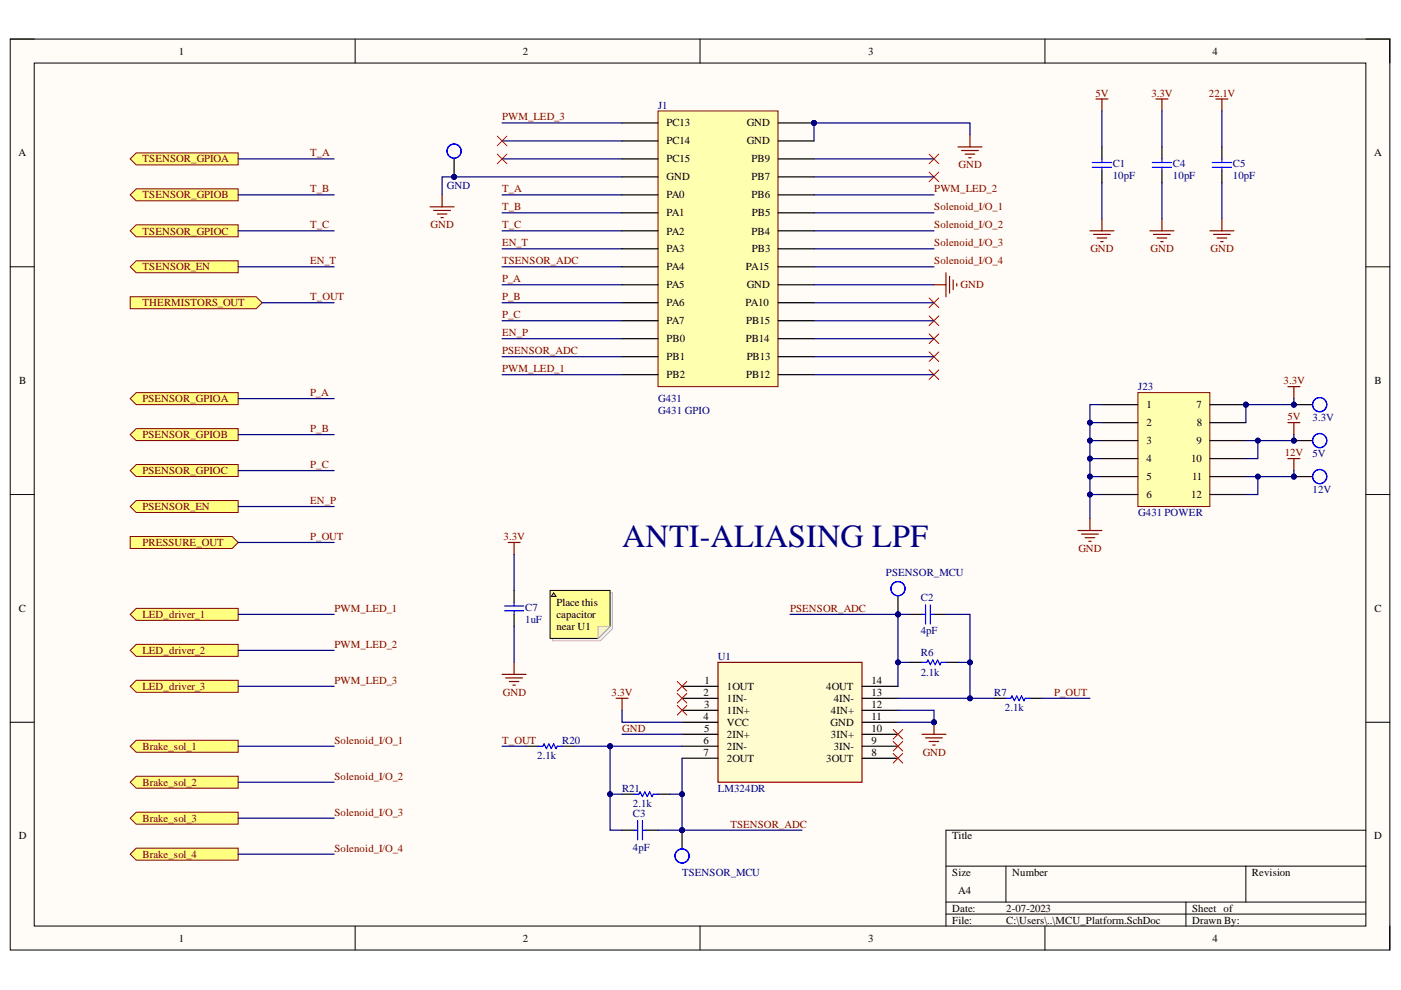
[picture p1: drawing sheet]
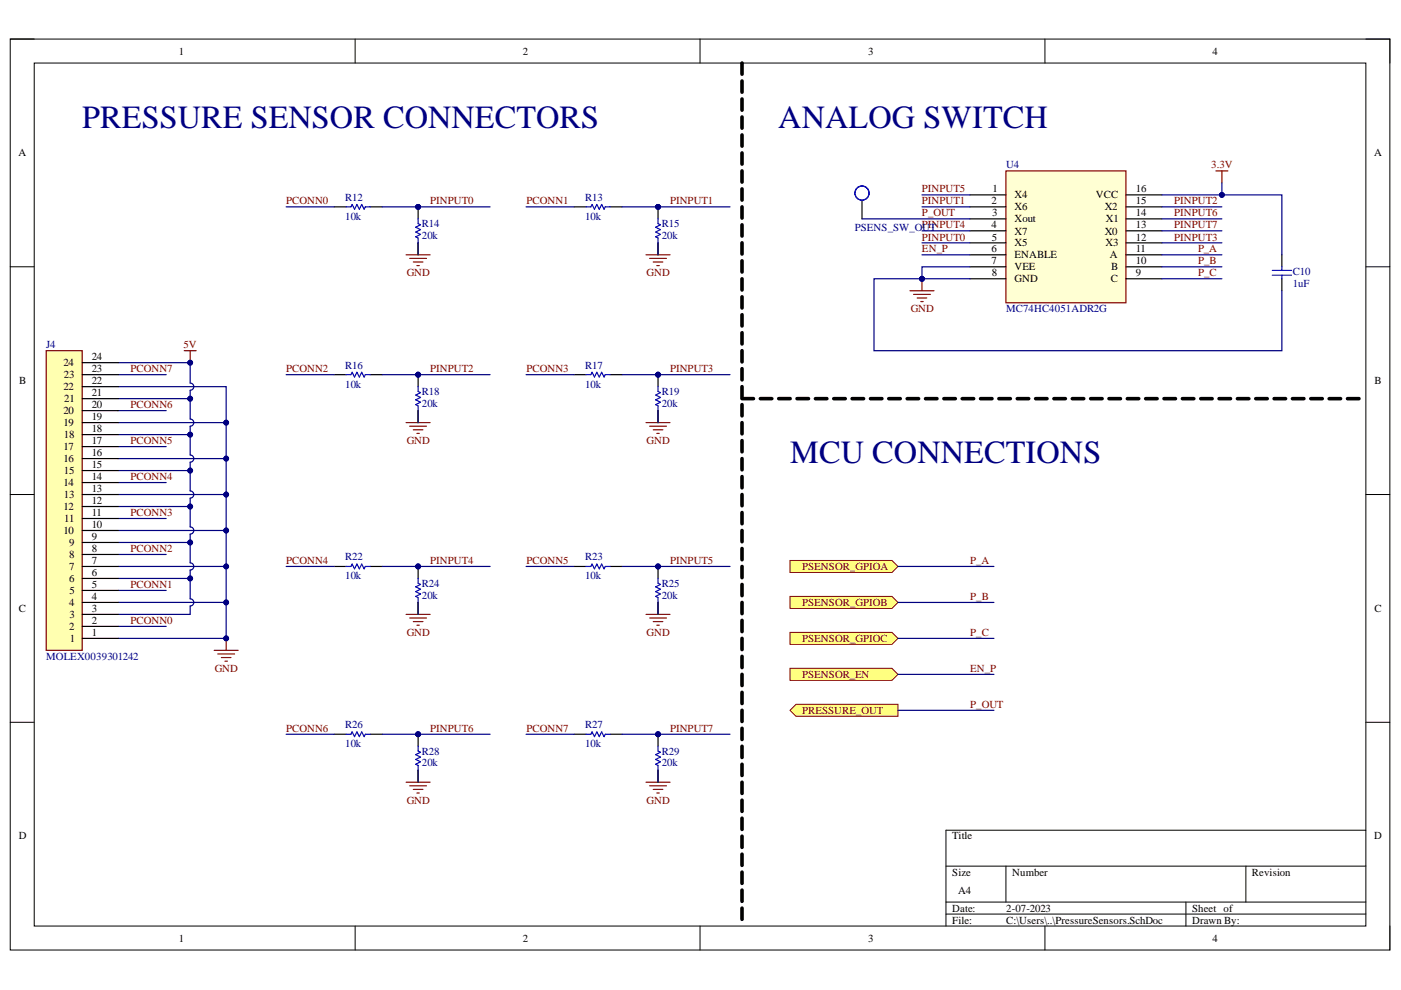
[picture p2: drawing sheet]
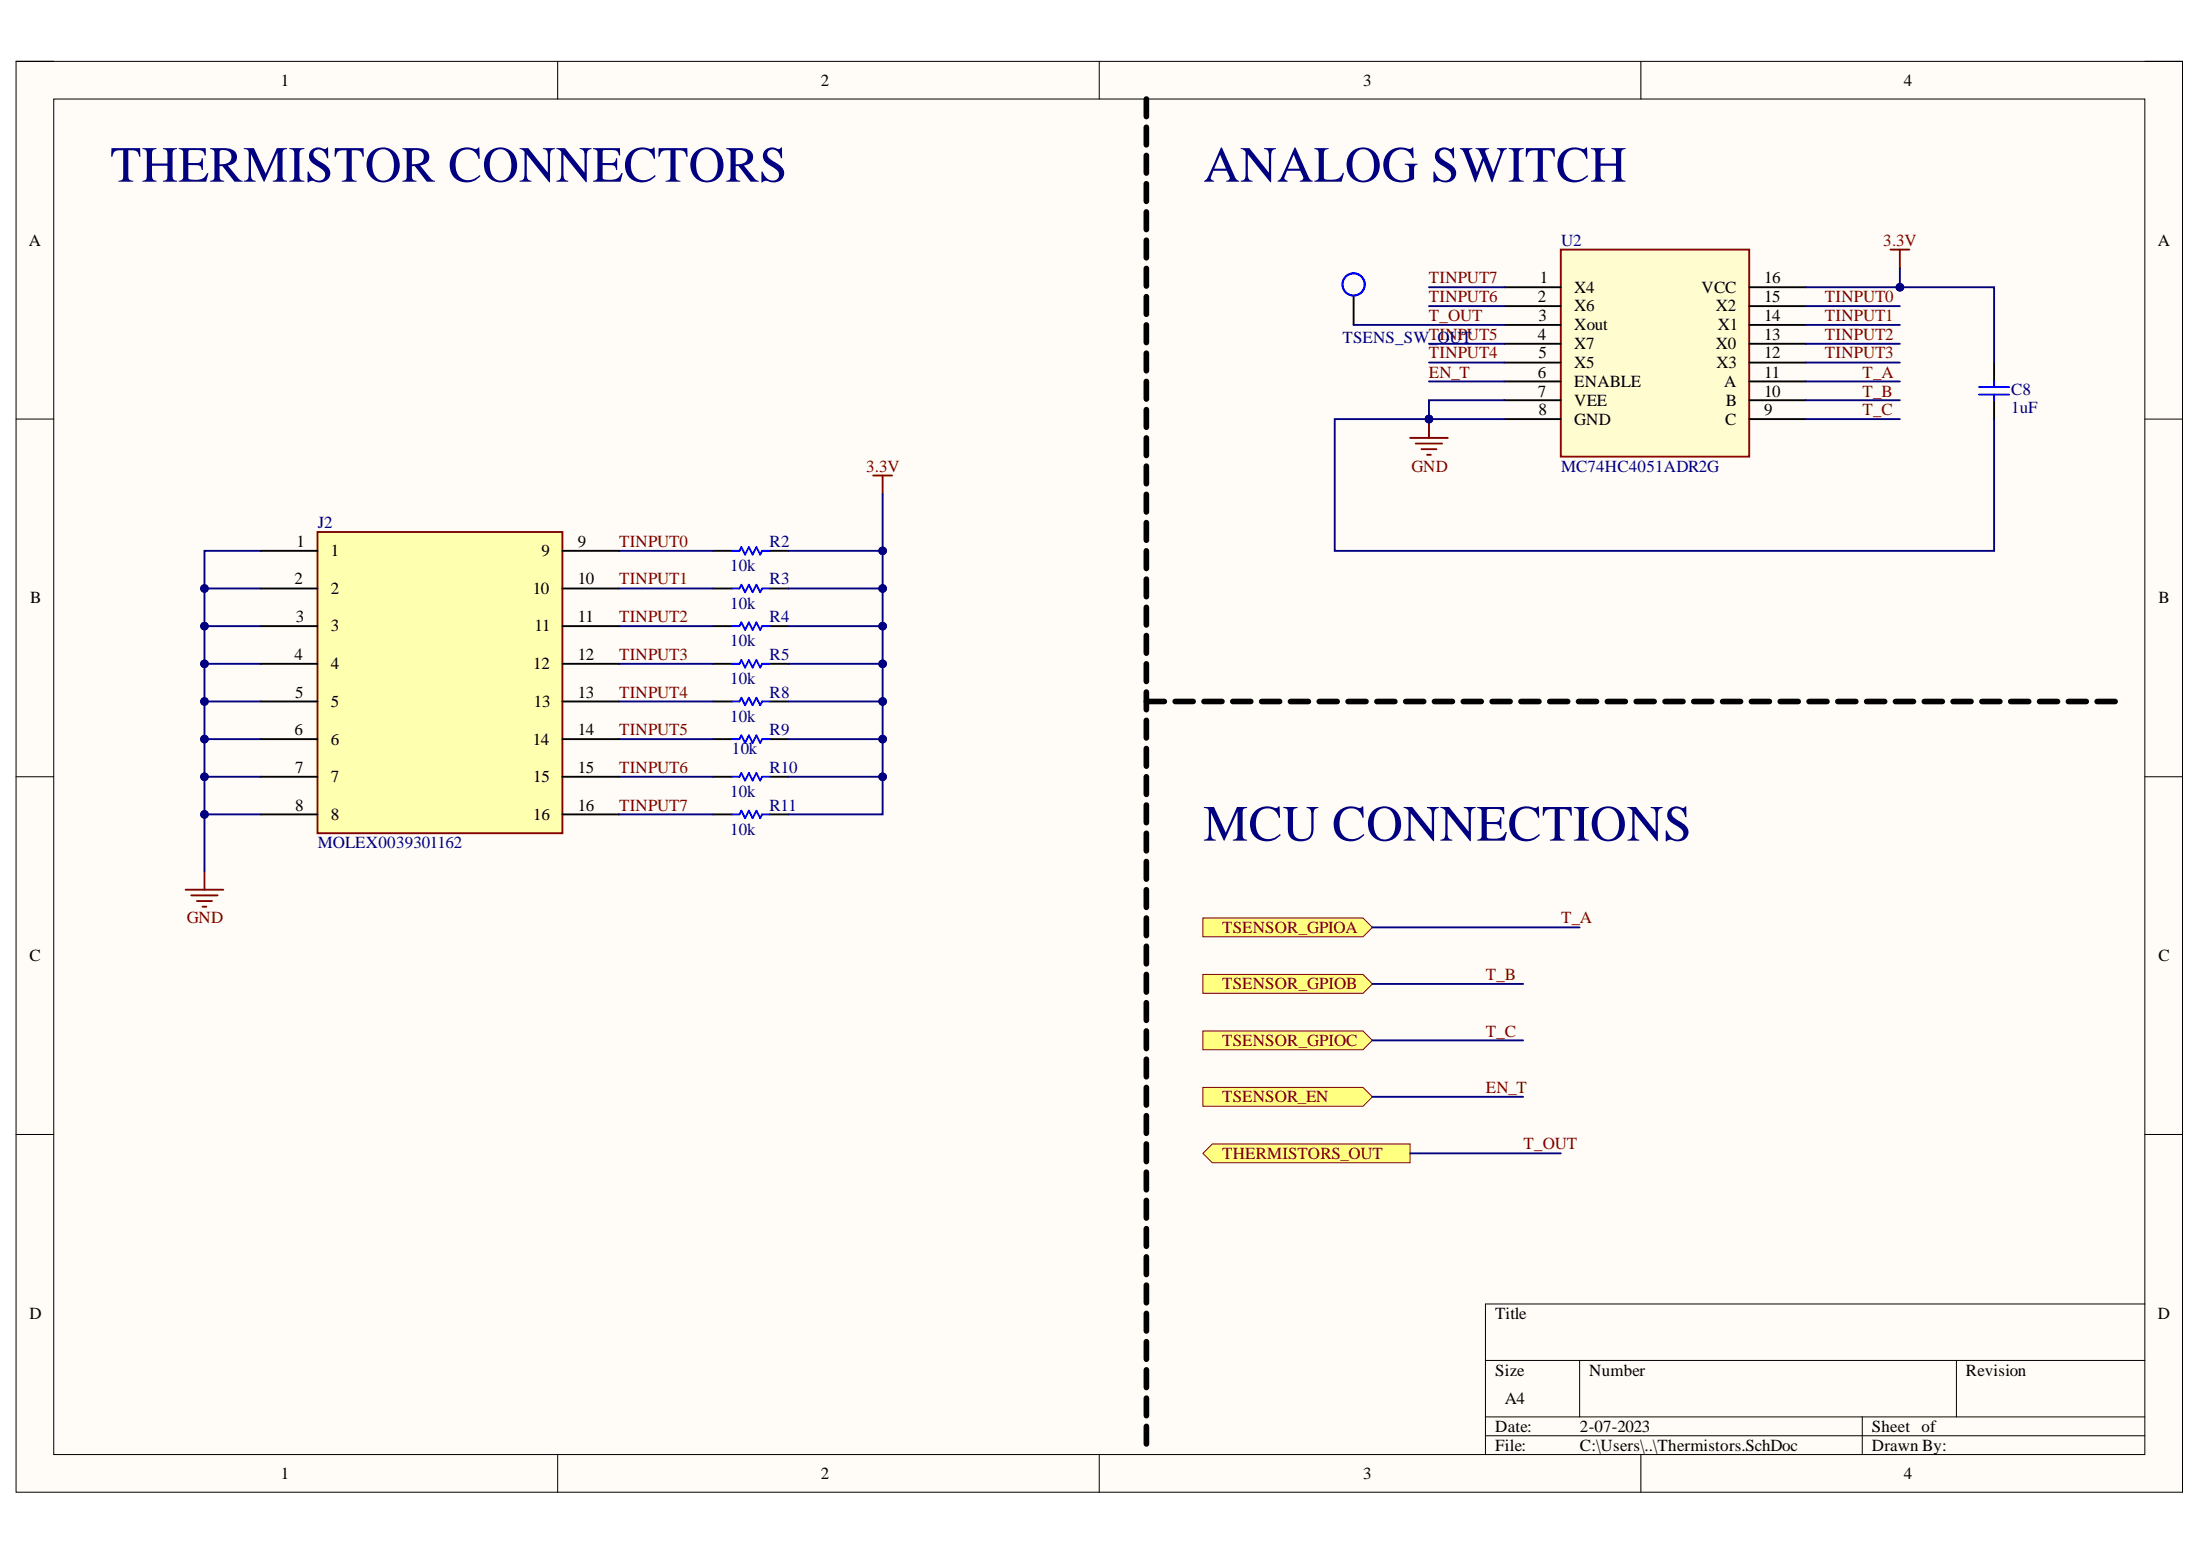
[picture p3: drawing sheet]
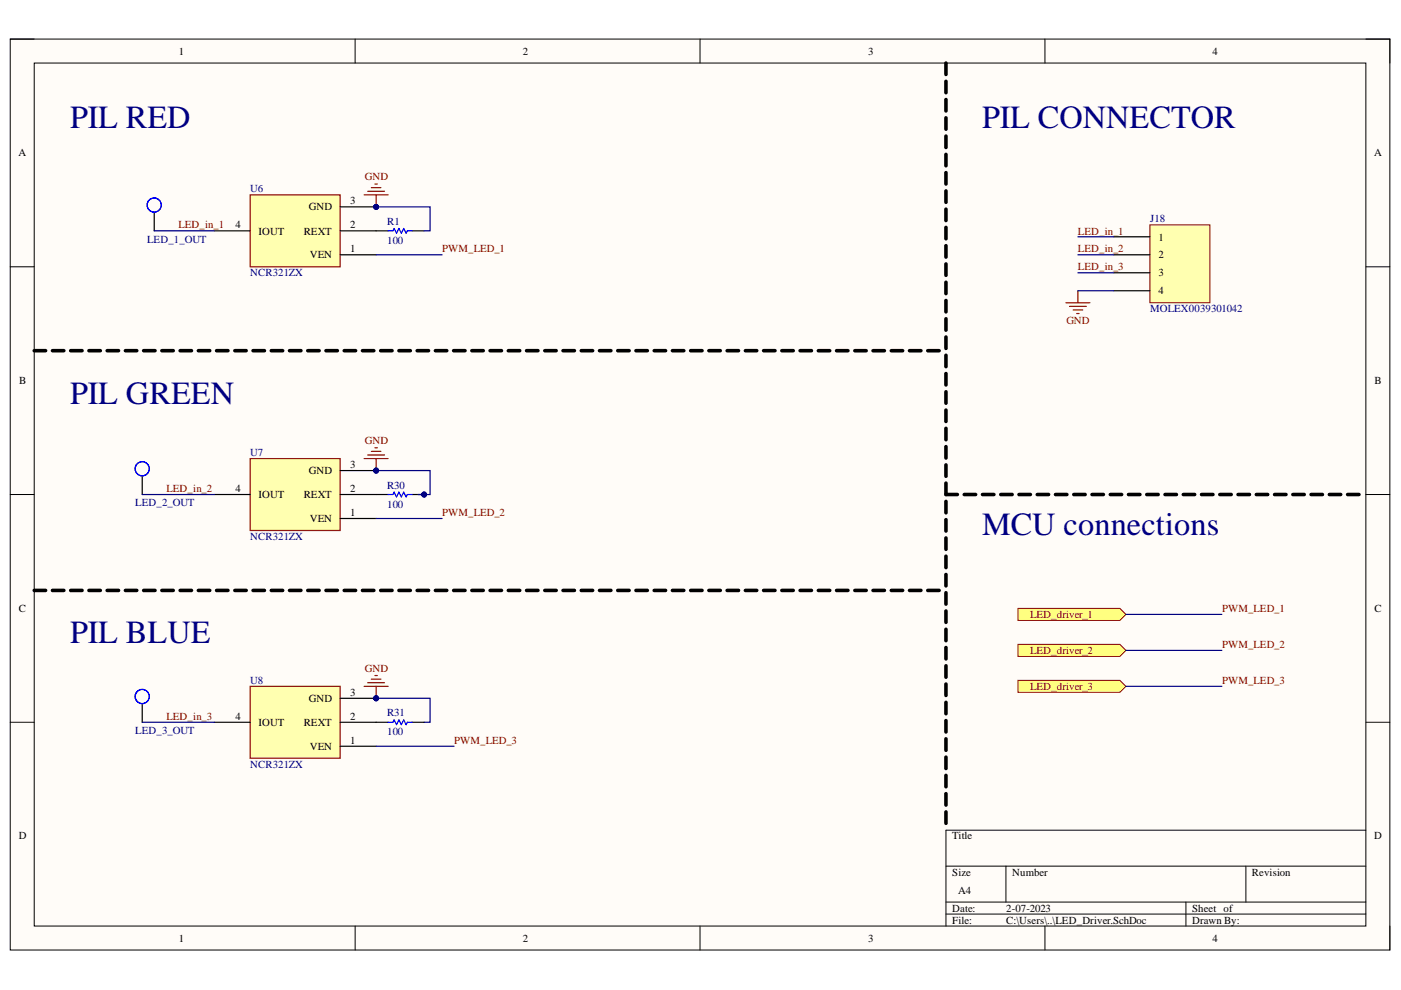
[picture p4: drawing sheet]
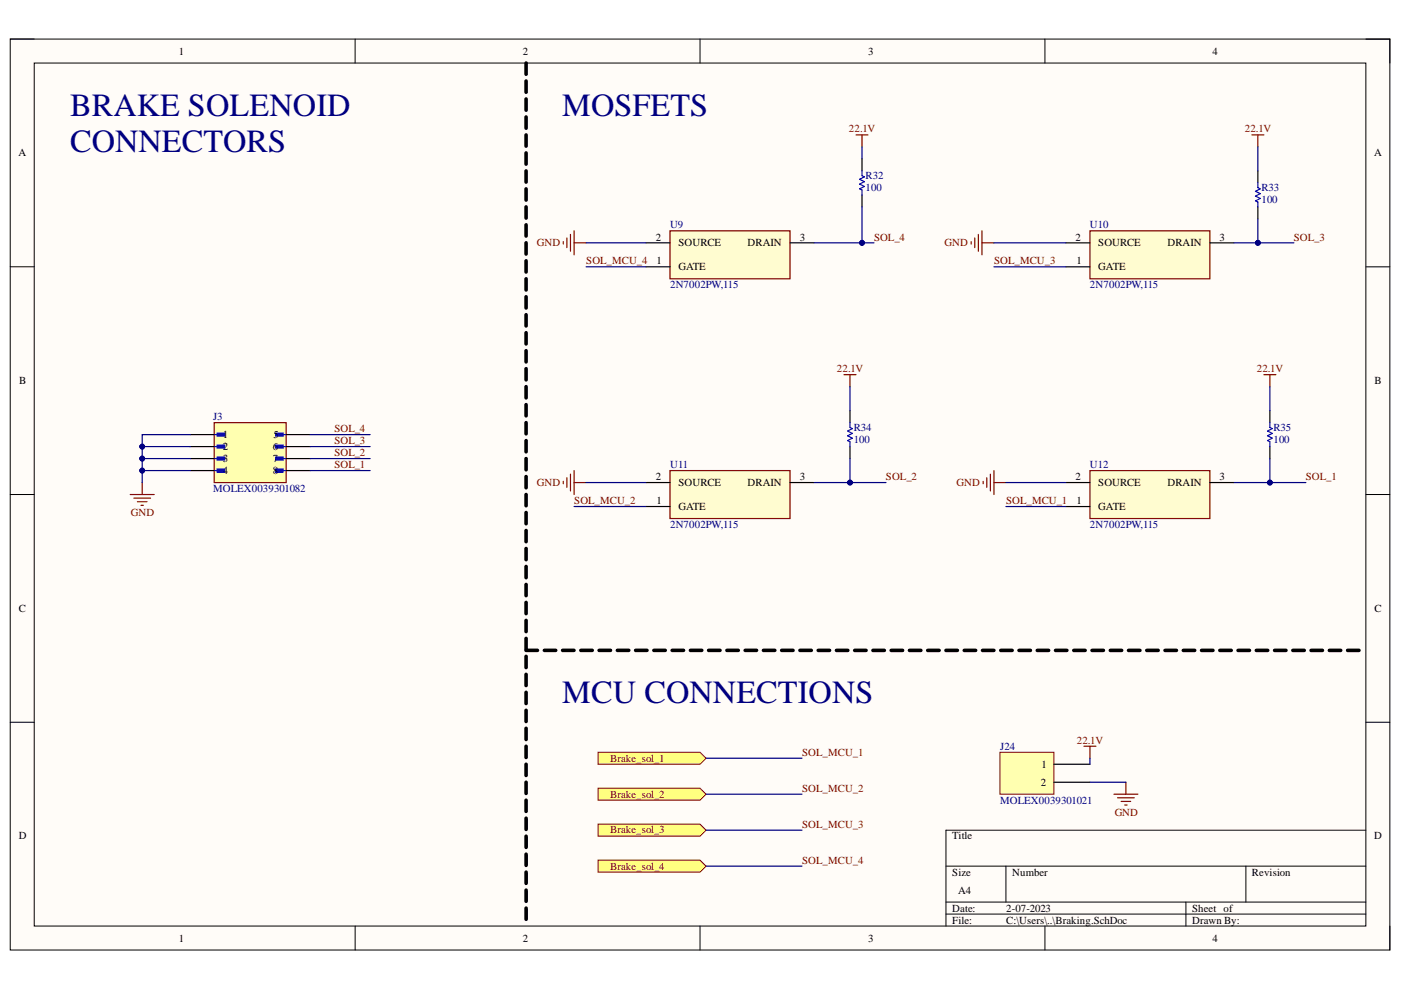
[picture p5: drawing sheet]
# Altium project LV control.PrjPcb
5 sheets, 71 parts. Net scope: flat (ports and power ports of the same name join across sheets).
Board file: LV control.PcbDoc
Sheets:
  MCU_Platform.SchDoc
  PressureSensors.SchDoc
  Thermistors.SchDoc
  LED_Driver.SchDoc
  Braking.SchDoc

## Sheet MCU_Platform.SchDoc
size A4; SheetNumber: 1; SheetTotal: 5

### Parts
3.3V  Test Point  [Test Point - 5002]  (value not drawn)  (no BOM)
5V  Test Point  [Test Point - 5002]  (value not drawn)  (no BOM)
12V  Test Point  [Test Point - 5002]  (value not drawn)  (no BOM)
C1  value 10pF  [0603 - Capacitor]  (hidden comment: Capacitor - Nonpolarized)
C2  value 4pF  [0603 - Capacitor]  (hidden comment: Capacitor - Nonpolarized)
C3  value 4pF  [0603 - Capacitor]  (hidden comment: Capacitor - Nonpolarized)
C4  value 10pF  [0603 - Capacitor]  (hidden comment: Capacitor - Nonpolarized)
C5  value 10pF  [0603 - Capacitor]  (hidden comment: Capacitor - Nonpolarized)
C7  value 1uF  [0603 - Capacitor]  (hidden comment: Capacitor - Nonpolarized)
GND  Test Point  [Test Point - 5002]  (value not drawn)  (no BOM)
J1  G431 GPIO  [G431 Header (GPIO Connector)]
J23  G431 POWER  [G431 HEADER (POWER CONNECTOR)]
PSENSOR_MCU  Test Point  [Test Point - 5002]  (value not drawn)  (no BOM)
R6  value 2.1k  [0805 - Resistor]  (hidden comment: Resistor)
R7  value 2.1k  [0805 - Resistor]  (hidden comment: Resistor)
R20  value 2.1k  [0805 - Resistor]  (hidden comment: Resistor)
R21  value 2.1k  [0805 - Resistor]  (hidden comment: Resistor)
TSENSOR_MCU  Test Point  [Test Point - 5002]  (value not drawn)  (no BOM)
U1  LM324DR  [LM324DR]

### Ports
Brake_sol_1 (out), Brake_sol_2 (out), Brake_sol_3 (out), Brake_sol_4 (out), LED_driver_1 (out), LED_driver_2 (out), LED_driver_3 (out), PRESSURE_OUT (in), PSENSOR_EN (out), PSENSOR_GPIOA (out), PSENSOR_GPIOB (out), PSENSOR_GPIOC (out), THERMISTORS_OUT (in), TSENSOR_EN (out), TSENSOR_GPIOA (out), TSENSOR_GPIOB (out), TSENSOR_GPIOC (out)

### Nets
3.3V: 3.3V.1 C4.2 C7.2 J23.7 J23.8 U1.4(VCC)
5V: 5V.1 C1.2 J23.9 J23.10
12V: 12V.1 J23.11 J23.12
22.1V: C5.2
GND: C1.1 C4.1 C5.1 C7.1 GND.1 J1.4(GND) J1.16(GND) J1.17(GND) J1.25(GND) J23.1 J23.2 J23.3 J23.4 J23.5 J23.6 U1.5(2IN+) U1.11(GND) U1.12(4IN+)
EN_P: J1.13(PB0) ; port PSENSOR_EN
EN_T: J1.8(PA3) ; port TSENSOR_EN
P_A: J1.10(PA5) ; port PSENSOR_GPIOA
P_B: J1.11(PA6) ; port PSENSOR_GPIOB
P_C: J1.12(PA7) ; port PSENSOR_GPIOC
P_OUT: R7.2 ; port PRESSURE_OUT
PSENSOR_ADC: C2.1 J1.14(PB1) PSENSOR_MCU.1 R6.1 U1.14(4OUT)
PWM_LED_1: J1.15(PB2) ; port LED_driver_1
PWM_LED_2: J1.20(PB6) ; port LED_driver_2
PWM_LED_3: J1.1(PC13) ; port LED_driver_3
Solenoid_I/O_1: J1.21(PB5) ; port Brake_sol_1  [project net SOL_MCU_1]
Solenoid_I/O_2: J1.22(PB4) ; port Brake_sol_2  [project net SOL_MCU_2]
Solenoid_I/O_3: J1.23(PB3) ; port Brake_sol_3  [project net SOL_MCU_3]
Solenoid_I/O_4: J1.24(PA15) ; port Brake_sol_4  [project net SOL_MCU_4]
T_A: J1.5(PA0) ; port TSENSOR_GPIOA
T_B: J1.6(PA1) ; port TSENSOR_GPIOB
T_C: J1.7(PA2) ; port TSENSOR_GPIOC
T_OUT: R20.1 ; port THERMISTORS_OUT
TSENSOR_ADC: C3.1 J1.9(PA4) R21.2 TSENSOR_MCU.1 U1.7(2OUT)
NetC2_2: C2.2 R6.2 R7.1 U1.13(4IN-)
NetC3_2: C3.2 R20.2 R21.1 U1.6(2IN-)

Not connected (* = marked no-connect by the designer): J1 2(PC14)* 3(PC15)* 18(PB9)* 19(PB7)* 26(PA10)* 27(PB15)* 28(PB14)* 29(PB13)* 30(PB12)*; U1 1(1OUT)* 2(1IN-)* 3(1IN+)* 8(3OUT)* 9(3IN-)* 10(3IN+)*

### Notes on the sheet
- ANTI-ALIASING LPF
- (near C7) Place this capacitor near U1

## Sheet PressureSensors.SchDoc
size A4; SheetNumber: 2; SheetTotal: 5

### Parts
C10  value 1uF  [0603 - Capacitor]  (hidden comment: Capacitor - Nonpolarized)
J4  MOLEX0039301242  [MOLEX0039301242]
PSENS_SW_OUT  Test Point  [Test Point - 5002]  (value not drawn)  (no BOM)
R12  value 10k  [0805 - Resistor]  (hidden comment: Resistor)
R13  value 10k  [0805 - Resistor]  (hidden comment: Resistor)
R14  value 20k  [0805 - Resistor]  (hidden comment: Resistor)
R15  value 20k  [0805 - Resistor]  (hidden comment: Resistor)
R16  value 10k  [0805 - Resistor]  (hidden comment: Resistor)
R17  value 10k  [0805 - Resistor]  (hidden comment: Resistor)
R18  value 20k  [0805 - Resistor]  (hidden comment: Resistor)
R19  value 20k  [0805 - Resistor]  (hidden comment: Resistor)
R22  value 10k  [0805 - Resistor]  (hidden comment: Resistor)
R23  value 10k  [0805 - Resistor]  (hidden comment: Resistor)
R24  value 20k  [0805 - Resistor]  (hidden comment: Resistor)
R25  value 20k  [0805 - Resistor]  (hidden comment: Resistor)
R26  value 10k  [0805 - Resistor]  (hidden comment: Resistor)
R27  value 10k  [0805 - Resistor]  (hidden comment: Resistor)
R28  value 20k  [0805 - Resistor]  (hidden comment: Resistor)
R29  value 20k  [0805 - Resistor]  (hidden comment: Resistor)
U4  MC74HC4051ADR2G  [MC74HC4051ADR2G]

### Ports
PRESSURE_OUT (out), PSENSOR_EN (in), PSENSOR_GPIOA (in), PSENSOR_GPIOB (in), PSENSOR_GPIOC (in)

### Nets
3.3V: C10.2 U4.16(VCC)
5V: J4.3 J4.6 J4.9 J4.12 J4.15 J4.18 J4.21 J4.24
GND: C10.1 J4.1 J4.4 J4.7 J4.10 J4.13 J4.16 J4.19 J4.22 R14.1 R15.1 R18.1 R19.1 R24.1 R25.1 R28.1 R29.1 U4.7(VEE) U4.8(GND)
EN_P: U4.6(ENABLE) ; port PSENSOR_EN
P_A: U4.11(A) ; port PSENSOR_GPIOA
P_B: U4.10(B) ; port PSENSOR_GPIOB
P_C: U4.9(C) ; port PSENSOR_GPIOC
P_OUT: PSENS_SW_OUT.1 U4.3(Xout) ; port PRESSURE_OUT
PCONN0: J4.2 R12.1
PCONN1: J4.5 R13.1
PCONN2: J4.8 R16.1
PCONN3: J4.11 R17.1
PCONN4: J4.14 R22.1
PCONN5: J4.17 R23.1
PCONN6: J4.20 R26.1
PCONN7: J4.23 R27.1
PINPUT0: R12.2 R14.2 U4.5(X5)
PINPUT1: R13.2 R15.2 U4.2(X6)
PINPUT2: R16.2 R18.2 U4.15(X2)
PINPUT3: R17.2 R19.2 U4.12(X3)
PINPUT4: R22.2 R24.2 U4.4(X7)
PINPUT5: R23.2 R25.2 U4.1(X4)
PINPUT6: R26.2 R28.2 U4.14(X1)
PINPUT7: R27.2 R29.2 U4.13(X0)

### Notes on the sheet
- PRESSURE SENSOR CONNECTORS
- ANALOG SWITCH
- MCU CONNECTIONS

## Sheet Thermistors.SchDoc
size A4; SheetNumber: 3; SheetTotal: 5

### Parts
C8  value 1uF  [0603 - Capacitor]  (hidden comment: Capacitor - Nonpolarized)
J2  MOLEX0039301162  [MOLEX0039301162]
R2  value 10k  [0805 - Resistor]  (hidden comment: Resistor)
R3  value 10k  [0805 - Resistor]  (hidden comment: Resistor)
R4  value 10k  [0805 - Resistor]  (hidden comment: Resistor)
R5  value 10k  [0805 - Resistor]  (hidden comment: Resistor)
R8  value 10k  [0805 - Resistor]  (hidden comment: Resistor)
R9  value 10k  [0805 - Resistor]  (hidden comment: Resistor)
R10  value 10k  [0805 - Resistor]  (hidden comment: Resistor)
R11  value 10k  [0805 - Resistor]  (hidden comment: Resistor)
TSENS_SW_OUT  Test Point  [Test Point - 5002]  (value not drawn)  (no BOM)
U2  MC74HC4051ADR2G  [MC74HC4051ADR2G]

### Ports
THERMISTORS_OUT (out), TSENSOR_EN (in), TSENSOR_GPIOA (in), TSENSOR_GPIOB (in), TSENSOR_GPIOC (in)

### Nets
3.3V: C8.2 R2.1 R3.1 R4.1 R5.1 R8.1 R9.1 R10.1 R11.1 U2.16(VCC)
GND: C8.1 J2.1 J2.2 J2.3 J2.4 J2.5 J2.6 J2.7 J2.8 U2.7(VEE) U2.8(GND)
EN_T: U2.6(ENABLE) ; port TSENSOR_EN
T_A: U2.11(A) ; port TSENSOR_GPIOA
T_B: U2.10(B) ; port TSENSOR_GPIOB
T_C: U2.9(C) ; port TSENSOR_GPIOC
T_OUT: TSENS_SW_OUT.1 U2.3(Xout) ; port THERMISTORS_OUT
TINPUT0: J2.9 R2.2 U2.15(X2)
TINPUT1: J2.10 R3.2 U2.14(X1)
TINPUT2: J2.11 R4.2 U2.13(X0)
TINPUT3: J2.12 R5.2 U2.12(X3)
TINPUT4: J2.13 R8.2 U2.5(X5)
TINPUT5: J2.14 R9.2 U2.4(X7)
TINPUT6: J2.15 R10.2 U2.2(X6)
TINPUT7: J2.16 R11.2 U2.1(X4)

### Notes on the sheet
- THERMISTOR CONNECTORS
- ANALOG SWITCH
- MCU CONNECTIONS

## Sheet LED_Driver.SchDoc
size A4; SheetNumber: 4; SheetTotal: 5

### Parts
J18  MOLEX0039301042  [MOLEX0039301042]
LED_1_OUT  Test Point  [Test Point - 5002]  (value not drawn)  (no BOM)
LED_2_OUT  Test Point  [Test Point - 5002]  (value not drawn)  (no BOM)
LED_3_OUT  Test Point  [Test Point - 5002]  (value not drawn)  (no BOM)
R1  value 100  [0805 - Resistor]  (hidden comment: Resistor)
R30  value 100  [0805 - Resistor]  (hidden comment: Resistor)
R31  value 100  [0805 - Resistor]  (hidden comment: Resistor)
U6  NCR321ZX  [NCR321ZX LED driver]
U7  NCR321ZX  [NCR321ZX LED driver]
U8  NCR321ZX  [NCR321ZX LED driver]

### Ports
LED_driver_1 (in), LED_driver_2 (in), LED_driver_3 (in)

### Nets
GND: J18.4 R1.2 R30.2 R31.2 U6.3(GND) U7.3(GND) U8.3(GND)
LED_in_1: J18.1 LED_1_OUT.1 U6.4(IOUT)
LED_in_2: J18.2 LED_2_OUT.1 U7.4(IOUT)
LED_in_3: J18.3 LED_3_OUT.1 U8.4(IOUT)
PWM_LED_1: U6.1(VEN) ; port LED_driver_1
PWM_LED_2: U7.1(VEN) ; port LED_driver_2
PWM_LED_3: U8.1(VEN) ; port LED_driver_3
NetR1_1: R1.1 U6.2(REXT)
NetR30_1: R30.1 U7.2(REXT)
NetR31_1: R31.1 U8.2(REXT)

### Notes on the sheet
- PIL RED
- PIL CONNECTOR
- PIL GREEN
- MCU connections
- PIL BLUE

## Sheet Braking.SchDoc
size A4; SheetNumber: 5; SheetTotal: 5

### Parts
J3  MOLEX0039301082  [MOLEX0039301082]
J24  MOLEX0039301021  [MOLEX0039301021]
R32  value 100  [0805 - Resistor]  (hidden comment: Resistor)
R33  value 100  [0805 - Resistor]  (hidden comment: Resistor)
R34  value 100  [0805 - Resistor]  (hidden comment: Resistor)
R35  value 100  [0805 - Resistor]  (hidden comment: Resistor)
U9  2N7002PW,115  [SOT65P210X110-3N]
U10  2N7002PW,115  [SOT65P210X110-3N]
U11  2N7002PW,115  [SOT65P210X110-3N]
U12  2N7002PW,115  [SOT65P210X110-3N]

### Ports
Brake_sol_1 (in), Brake_sol_2 (in), Brake_sol_3 (in), Brake_sol_4 (in)

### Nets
22.1V: J24.1 R32.2 R33.2 R34.2 R35.2
GND: J3.1 J3.2 J3.3 J3.4 J24.2 U9.2(SOURCE) U10.2(SOURCE) U11.2(SOURCE) U12.2(SOURCE)
SOL_1: J3.8 R35.1 U12.3(DRAIN)
SOL_2: J3.7 R34.1 U11.3(DRAIN)
SOL_3: J3.6 R33.1 U10.3(DRAIN)
SOL_4: J3.5 R32.1 U9.3(DRAIN)
SOL_MCU_1: U12.1(GATE) ; port Brake_sol_1
SOL_MCU_2: U11.1(GATE) ; port Brake_sol_2
SOL_MCU_3: U10.1(GATE) ; port Brake_sol_3
SOL_MCU_4: U9.1(GATE) ; port Brake_sol_4

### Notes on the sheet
- BRAKE SOLENOID
- MOSFETS
- CONNECTORS
- MCU CONNECTIONS

## Nets that join several sheets
3.3V: MCU_Platform (6 pins), PressureSensors (C10.2 U4.16), Thermistors (10 pins)
5V: MCU_Platform (5V.1 C1.2 J23.9 J23.10), PressureSensors (8 pins)
22.1V: MCU_Platform (C5.2), Braking (5 pins)
GND: MCU_Platform (18 pins), PressureSensors (19 pins), Thermistors (11 pins), LED_Driver (7 pins), Braking (9 pins)
EN_P: MCU_Platform (J1.13), PressureSensors (U4.6)
EN_T: MCU_Platform (J1.8), Thermistors (U2.6)
P_A: MCU_Platform (J1.10), PressureSensors (U4.11)
P_B: MCU_Platform (J1.11), PressureSensors (U4.10)
P_C: MCU_Platform (J1.12), PressureSensors (U4.9)
P_OUT: MCU_Platform (R7.2), PressureSensors (PSENS_SW_OUT.1 U4.3)
PWM_LED_1: MCU_Platform (J1.15), LED_Driver (U6.1)
PWM_LED_2: MCU_Platform (J1.20), LED_Driver (U7.1)
PWM_LED_3: MCU_Platform (J1.1), LED_Driver (U8.1)
SOL_MCU_1: MCU_Platform (J1.21), Braking (U12.1)
SOL_MCU_2: MCU_Platform (J1.22), Braking (U11.1)
SOL_MCU_3: MCU_Platform (J1.23), Braking (U10.1)
SOL_MCU_4: MCU_Platform (J1.24), Braking (U9.1)
T_A: MCU_Platform (J1.5), Thermistors (U2.11)
T_B: MCU_Platform (J1.6), Thermistors (U2.10)
T_C: MCU_Platform (J1.7), Thermistors (U2.9)
T_OUT: MCU_Platform (R20.1), Thermistors (TSENS_SW_OUT.1 U2.3)
